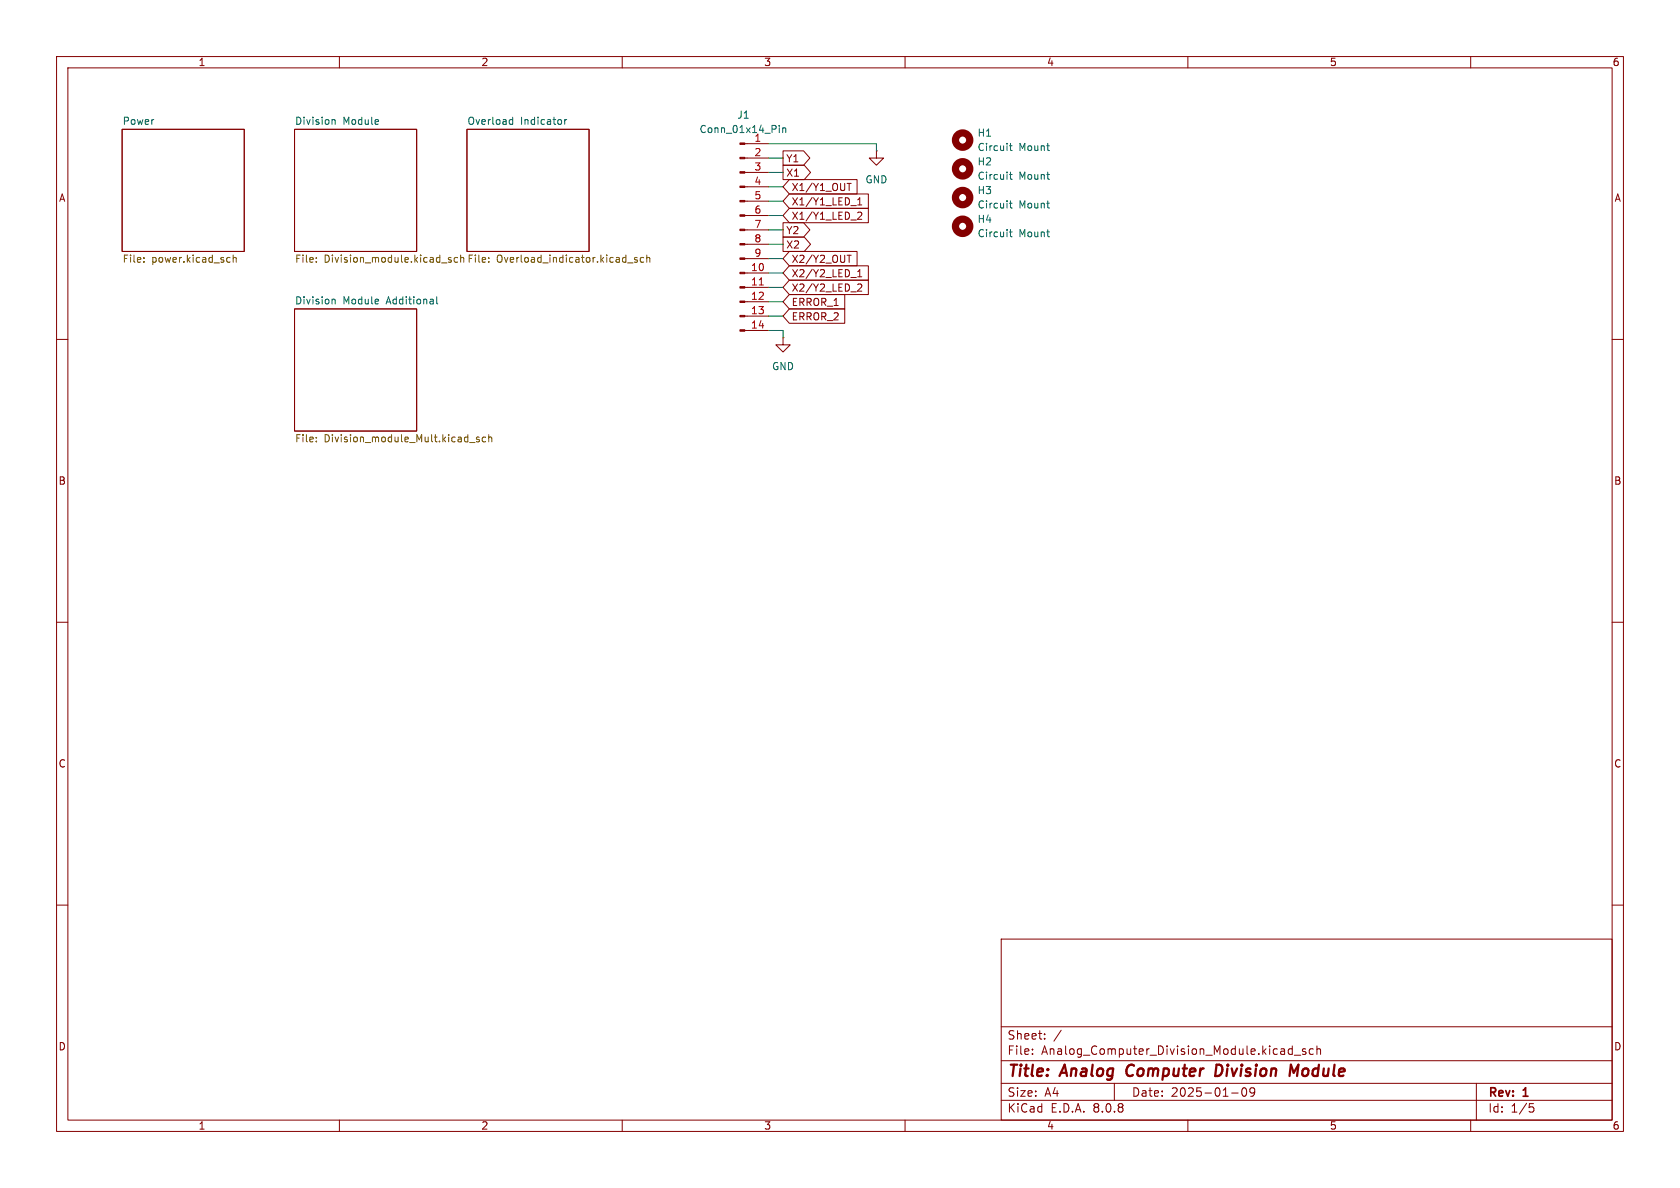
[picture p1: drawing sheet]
<svg xmlns="http://www.w3.org/2000/svg" width="297mm" height="210mm" viewBox="0 0 297 210" stroke-linecap="round" stroke-linejoin="round" font-family="sans-serif">
<g fill="none" stroke="#840000" stroke-width=".18">
<path d="M10 10h277v190h-277zM12 12h273v186h-273zM60 10v2M110 10v2M160 10v2M210 10v2M260 10v2M21.6 22.9h21.6v21.6h-21.6zM52.1 22.9h21.6v21.6h-21.6zM82.5 22.9h21.6v21.6h-21.6zM131.7 38.1h4.2M131.7 35.6h4.2"/>
<path d="M131.7 33h4.2M131.7 30.5h4.2M131.7 27.9h4.2M131.7 25.4h4.2M138.4 26.7h3.7l1.1 1.2-1.1 1.3h-3.7zM138.4 29.2h3.8l1.1 1.3-1.1 1.3h-3.8zM138.4 39.4h3.7l1.1 1.2-1.1 1.3h-3.7zM139.5 31.7h12v2.6h-12l-1.1-1.3zM139.5 34.3h14v2.5h-14l-1.1-1.2zM139.5 36.8h14v2.6h-14l-1.1-1.3zM149.8 32.4h.7M150.1 32.4v1.3"/>
<path d="M150.4 36.4h1M151.6 37.6l.5-.1 .3 .4-.8 .9h.8M151.6 35.3l.4-.3v1.2M151.6 36.2h.8M154.9 26.7v1.2h1.3l-1.3 1.3-1.2-1.3h1.2M154.9 26.7h.1M52.1 54.6h21.6v21.6h-21.6zM131.7 58.4h4.2M131.7 55.9h4.2M131.7 53.3h4.2M131.7 50.8h4.2M131.7 48.3h4.2"/>
<path d="M131.7 45.7h4.2M131.7 43.2h4.2M131.7 40.6h4.2M138.4 59.7v1.3h1.3l-1.3 1.2-1.2-1.2h1.2M138.4 59.7h.1M138.4 41.9h3.8l1.1 1.3-1.1 1.3h-3.8zM139.5 52.1h9.8v2.5h-9.8l-1.1-1.3zM139.5 49.5h14v2.6h-14l-1.1-1.3zM139.5 44.4h12v2.6h-12l-1.1-1.3zM139.5 47h14v2.5h-14l-1.1-1.2zM139.5 54.6h9.8v2.6h-9.8l-1.1-1.3zM149.8 45.1h.7"/>
<path d="M150.1 45.1v1.3M150.4 49.1h1M151.6 50.3l.5-.1 .3 .4-.8 .9h.8M151.6 48.9h.8M151.6 48l.4-.3v1.2M10 60h2M285 60h2M10 110h2M285 110h2M10 160h2M177 166h108v32h-108zM285 160h2"/>
<path d="M60 198v2M110 198v2M160 198v2M177 194.5h108M177 191.5h108M177 187.5h108M177 181.5h108M182.5 186.3v.1M182.5 185.5v.1M184.7 183.6v.1M184.7 182.8v.1M187.6 182.1l-1.3 2"/>
<path d="M197 191.5v3M210 198v2M217.7 193.2h1.2M219.7 192.4l.2-.1a.81 .81 0 0 1 .6 .6 .81 .81 0 0 1-.3 .8l-.2 .1a.81 .81 0 0 1-.3-1.4zM221.8 192.9l-.3 .3h-.3l-.2-.3 .1-.5 .4-.1 .2 .1a.99 .99 0 0 1-.3 1.4h-.3M227.8 186.3l.2 .1 .5-.1M228.5 184.9v1.5M228.5 185.5l-.5-.1-.2 .1M228.8 186.5h1.2M230.8 185.5l-.3-.1-.3 .2 .1 .2 .5 .2v.3h-.6M232.2 185.5l-.5-.1-.2 .3v.4l.1 .2h.6M232.8 185.5l.2-.1 .4 .1 .1 .9"/>
<path d="M232.8 184.9v1.5M260 198v2M261 191.5v6.5M270.4 195.1h.7M270.5 195.7h.4l.3 .3-.2 .5-.5 .1"/>
</g>
<path d="M199.4 188.5a1.27 1.27 0 0 0 0 1.6M215.8 188.3l-.7-.1-.3 2h.5l.5-.3M228.2 188.2l.5 1.4 .9-1.4-.3 2" fill="none" stroke="#840000" stroke-width=".4"/>
<g fill="none" stroke="#725600" stroke-width=".18">
<path d="M25.4 46.2v.2M25.4 45.6v.1M40.3 45.5l.4 .1M40.7 46.3l-.4 .1M41.2 45.6l.2-.1 .3 .1 .1 .8M41.2 45.1v1.3M55.9 45.6v.1M55.9 46.2v.2M79.7 45.6l-.3-.1-.1 .2v.2l.4 .1v.3h-.4M80.9 45.6l-.4-.1-.2 .3 .1 .5h.5M81.4 45.6l.2-.1 .3 .1 .1 .8M81.4 45.1v1.3"/>
<path d="M86.4 46.2v.2M86.4 45.6v.1M111 46.5h.9M112.6 45.6l-.3-.1-.1 .2v.2l.4 .1v.3h-.4M113.8 45.6l-.4-.1-.2 .3 .1 .5h.5M114.3 45.6l.2-.1 .3 .1 .1 .8M114.3 45.1v1.3M55.9 78v.1M55.9 77.3v.1M83 78.2h1M84.7 77.3h-.3l-.2 .1 .1 .2 .4 .1v.3h-.5M85.9 77.3h-.4l-.2 .2 .1 .5h.5"/>
<path d="M86.4 76.8v1.3M86.4 77.4l.2-.1h.3v.8"/>
</g>
<g fill="none" stroke="#006464" stroke-width=".18">
<path d="M58.8 21.2h.4v.8M90.1 21.9h.5M90.1 21.2h.5M90.6 20.7v1.3M99.8 21.1v.9M100.2 21.1l-.4 .3M137.8 22.2v.1M137.8 22.6v.8M138.4 22.6v.8M138.4 22.7l.2-.1 .3 .1v.7M178.5 35.9h.4M178.5 25.8h.4"/>
<path d="M178.5 30.8h.4M178.6 25.3v1.1l.3 .2M178.6 30.4v1.1l.3 .2M178.6 35.5v1.1l.3 .2M58.8 52.9h.4v.8M77.2 52.5v1.1l.2 .1M178.5 41h.4M178.6 40.6v1.1l.3 .2"/>
</g>
<g fill="none" stroke="#840000" stroke-width="1.3">
<circle cx="170.2" cy="34.9" r="1.27"/>
<circle cx="170.2" cy="24.8" r="1.27"/>
<circle cx="170.2" cy="29.8" r="1.27"/>
<circle cx="170.2" cy="40" r="1.27"/>
</g>
<g fill="#840000" stroke="#840000" stroke-width=".18">
<path d="M130.8 58.3h.9v.2h-.9z"/>
<path d="M130.8 55.8h.9v.2h-.9z"/>
<path d="M130.8 53.2h.9v.3h-.9z"/>
<path d="M130.8 50.7h.9v.2h-.9z"/>
<path d="M130.8 48.1h.9v.3h-.9z"/>
<path d="M130.8 45.6h.9v.2h-.9z"/>
<path d="M130.8 43.1h.9v.2h-.9z"/>
<path d="M130.8 40.5h.9v.3h-.9z"/>
<path d="M130.8 38h.9v.2h-.9z"/>
<path d="M130.8 35.4h.9v.3h-.9z"/>
<path d="M130.8 32.9h.9v.2h-.9z"/>
<path d="M130.8 30.4h.9v.2h-.9z"/>
<path d="M130.8 27.8h.9v.3h-.9z"/>
<path d="M130.8 25.3h.9v.2h-.9z"/>
</g>
<path d="M134.2 50.4h.8" fill="none" stroke="#a90000" stroke-width=".18"/>
<g fill="none" stroke="#009600" stroke-width=".18">
<path d="M135.9 25.4h19v1.3M135.9 33h2.5M135.9 30.5h2.5M135.9 38.1h2.5M135.9 27.9h2.5M135.9 35.6h2.5M135.9 48.3h2.5M135.9 53.3h2.5M135.9 55.9h2.5M135.9 58.4h2.5v1.3M135.9 50.8h2.5M135.9 43.2h2.5"/>
<path d="M135.9 45.7h2.5M135.9 40.6h2.5"/>
</g>
<g font-size="2.8" fill="#840000">
<text x="178" y="190.9">Title:</text>
<text x="187.7" y="190.9">Analog</text>
<text x="200" y="190.9">Computer</text>
<text x="216.5" y="190.9">Division</text>
<text x="230.4" y="190.9">Module</text>
</g>
<g font-size="2.1" fill="#840000">
<text x="178" y="184">Sheet:</text>
<text x="178" y="186.7">File:</text>
<text x="184.1" y="186.7">Analog_Computer_Division_Module.kicad_sch</text>
<text x="178" y="196.9">KiCad</text>
<text x="178" y="194.1">Size:</text>
<text x="184.7" y="194.1">A4</text>
<text x="185.7" y="196.9">E.D.A.</text>
<text x="193.3" y="196.9">8.0.8</text>
<text x="200" y="194.1">Date:</text>
<text x="207" y="194.1">2025-01-09</text>
<text x="263" y="194.3">Rev:</text>
<text x="263" y="196.9">Id:</text>
<text x="267.1" y="196.9">1/5</text>
<text x="269.4" y="194.3">1</text>
</g>
<g font-size="1.8" fill="#840000">
<text x="35" y="11.9">1</text>
<text x="85" y="11.9">2</text>
<text x="135" y="11.9">3</text>
<text x="185" y="11.9">4</text>
<text x="235" y="11.9">5</text>
<text x="285" y="11.9">6</text>
<text x="138.9" y="28.9">Y1</text>
<text x="10.3" y="35.9">A</text>
<text x="138.9" y="31.4">X1</text>
<text x="139.9" y="34">X1/Y1_OUT</text>
<text x="285.3" y="35.9">A</text>
<text x="138.9" y="41.6">Y2</text>
<text x="139.9" y="36.5">X1/Y1_LED_1</text>
<text x="139.9" y="39.1">X1/Y1_LED_2</text>
<text x="138.9" y="44.1">X2</text>
<text x="139.9" y="46.7">X2/Y2_OUT</text>
<text x="139.9" y="51.8">X2/Y2_LED_2</text>
<text x="139.9" y="49.2">X2/Y2_LED_1</text>
<text x="139.9" y="54.3">ERROR_1</text>
<text x="139.9" y="56.8">ERROR_2</text>
<text x="10.3" y="85.9">B</text>
<text x="285.3" y="85.9">B</text>
<text x="10.3" y="135.9">C</text>
<text x="285.3" y="135.9">C</text>
<text x="10.3" y="185.9">D</text>
<text x="285.3" y="185.9">D</text>
<text x="35" y="199.9">1</text>
<text x="85" y="199.9">2</text>
<text x="135" y="199.9">3</text>
<text x="185" y="199.9">4</text>
<text x="235" y="199.9">5</text>
<text x="285" y="199.9">6</text>
</g>
<g font-size="1.8" fill="#006464">
<text x="21.6" y="22.1">Power</text>
<text x="52.1" y="22.1">Division</text>
<text x="60.6" y="22.1">Module</text>
<text x="82.5" y="22.1">Overload</text>
<text x="92" y="22.1">Indicator</text>
<text x="123.6" y="23.7">Conn_01x14_Pin</text>
<text x="130.3" y="21.2">J1</text>
<text x="133.3" y="25.1">1</text>
<text x="172.7" y="24.4">H1</text>
<text x="172.7" y="26.9">Circuit</text>
<text x="172.7" y="29.4">H2</text>
<text x="180.1" y="26.9">Mount</text>
<text x="152.9" y="32.6">GND</text>
<text x="172.7" y="34.5">H3</text>
<text x="172.7" y="32">Circuit</text>
<text x="180.1" y="32">Mount</text>
<text x="172.7" y="37.1">Circuit</text>
<text x="172.7" y="39.6">H4</text>
<text x="180.1" y="37.1">Mount</text>
<text x="172.7" y="42.1">Circuit</text>
<text x="180.1" y="42.1">Mount</text>
<text x="52.1" y="53.9">Division</text>
<text x="60.6" y="53.9">Module</text>
<text x="68.4" y="53.9">Additional</text>
<text x="136.4" y="65.6">GND</text>
</g>
<g font-size="1.8" fill="#a90000">
<text x="133.3" y="27.7">2</text>
<text x="133.3" y="30.2">3</text>
<text x="133.3" y="32.8">4</text>
<text x="133.3" y="35.3">5</text>
<text x="133.3" y="37.8">6</text>
<text x="133.3" y="40.4">7</text>
<text x="133.3" y="42.9">8</text>
<text x="133.3" y="45.5">9</text>
<text x="132.7" y="48">10</text>
<text x="132.7" y="50.5">11</text>
<text x="132.7" y="53.1">12</text>
<text x="132.7" y="55.6">13</text>
<text x="132.7" y="58.2">14</text>
</g>
<g font-size="1.8" fill="#725600">
<text x="21.6" y="46.8">File:</text>
<text x="26.8" y="46.8">power.kicad_sch</text>
<text x="52.1" y="46.8">File:</text>
<text x="57.3" y="46.8">Division_module.kicad_sch</text>
<text x="82.5" y="46.8">File:</text>
<text x="87.8" y="46.8">Overload_indicator.kicad_sch</text>
<text x="52.1" y="78.5">File:</text>
<text x="57.3" y="78.5">Division_module_Mult.kicad_sch</text>
</g>
</svg>
